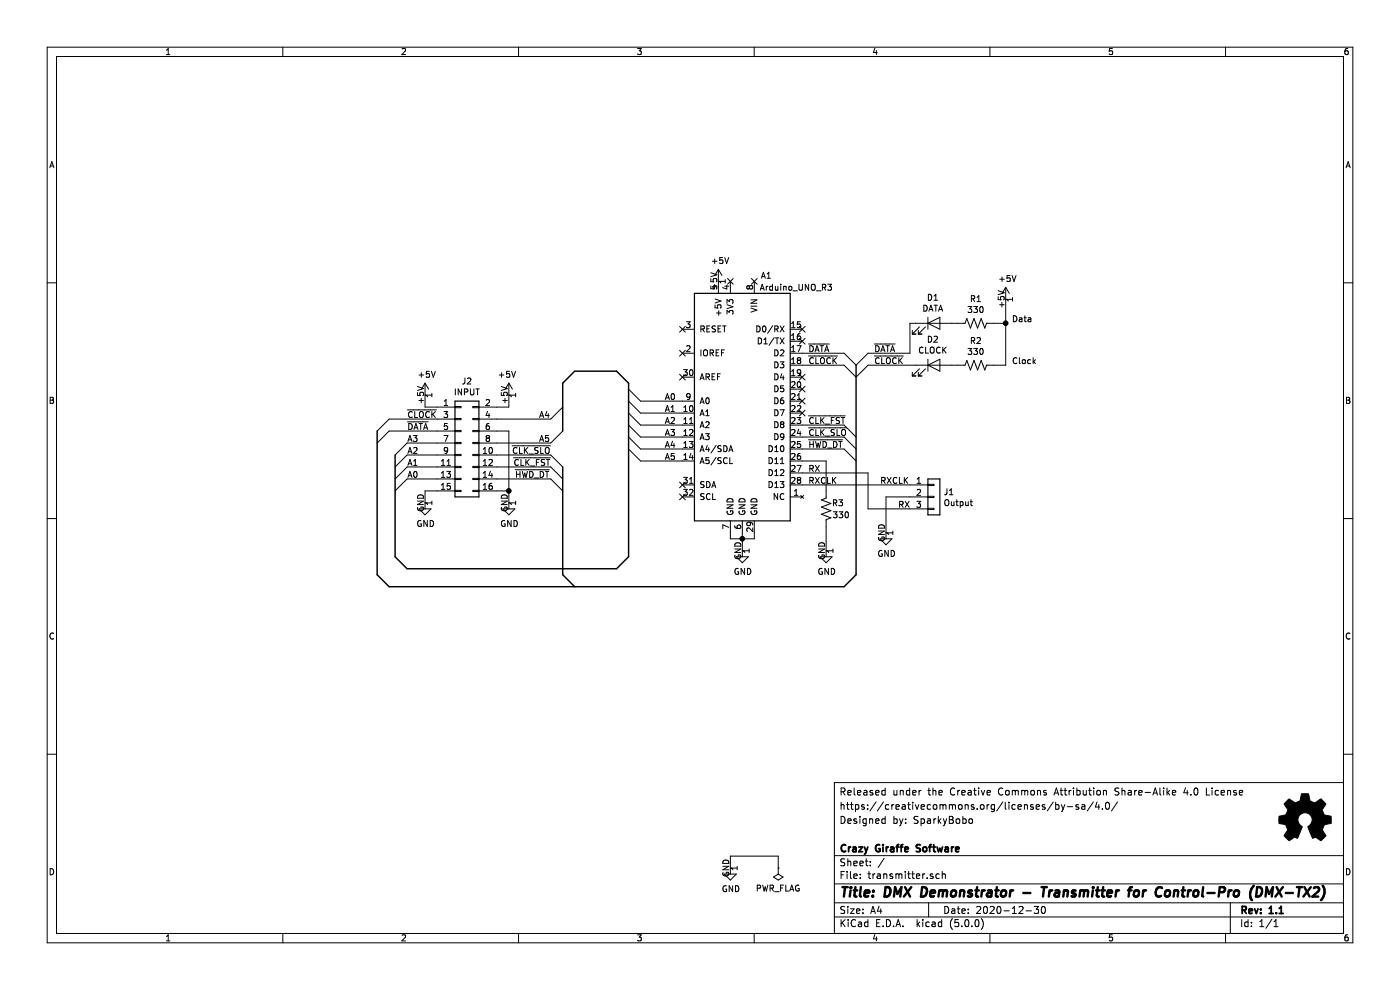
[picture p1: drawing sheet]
EESchema Schematic File Version 4
LIBS:transmitter-cache
EELAYER 26 0
EELAYER END
$Descr A4 11693 8268
encoding utf-8
Sheet 1 1
Title "DMX Demonstrator - Transmitter for Control-Pro (DMX-TX2)"
Date "2020-12-30"
Rev "1.1"
Comp "Crazy Giraffe Software"
Comment1 ""
Comment2 "Designed by: SparkyBobo"
Comment3 "https://creativecommons.org/licenses/by-sa/4.0/ "
Comment4 "Released under the Creative Commons Attribution Share-Alike 4.0 License"
$EndDescr
$Comp
L MCU_Module:Arduino_UNO_R3 A1
U 1 1
P 6200 3350
F 0 "A1" H 6000 4400 50  0000 C CNN
F 1 "Arduino_UNO_R3" H 5750 4300 50  0000 C CNN
F 2 "footprints:ARDUINO_R3_NO_HOLES" H 6350 2300 50  0001 L CNN
F 3 "https://www.arduino.cc/en/Main/arduinoBoardUno" H 6000 4400 50  0001 C CNN
	1    6200 3350
	-1   0    0    -1  
$EndComp
$Comp
L Connector_Generic:Conn_01x03 J1
U 1 1
P 7800 4150
F 0 "J1" H 7880 4192 50  0000 L CNN
F 1 "Output" H 7880 4101 50  0000 L CNN
F 2 "Connector_PinHeader_2.54mm:PinHeader_1x03_P2.54mm_Horizontal" H 7800 4150 50  0001 C CNN
F 3 "~" H 7800 4150 50  0001 C CNN
	1    7800 4150
	1    0    0    -1  
$EndComp
$Comp
L Device:LED D1
U 1 1
P 7800 2700
F 0 "D1" H 7791 2916 50  0000 C CNN
F 1 "DATA" H 7791 2825 50  0000 C CNN
F 2 "LED_THT:LED_D5.0mm" H 7800 2700 50  0001 C CNN
F 3 "~" H 7800 2700 50  0001 C CNN
	1    7800 2700
	1    0    0    -1  
$EndComp
$Comp
L Device:R_US R1
U 1 1
P 8150 2700
F 0 "R1" V 7945 2700 50  0000 C CNN
F 1 "330" V 8036 2700 50  0000 C CNN
F 2 "Resistor_THT:R_Axial_DIN0207_L6.3mm_D2.5mm_P10.16mm_Horizontal" V 8190 2690 50  0001 C CNN
F 3 "~" H 8150 2700 50  0001 C CNN
	1    8150 2700
	0    1    1    0   
$EndComp
Wire Wire Line
	7950 2700 8000 2700
$Comp
L Device:LED D2
U 1 1
P 7800 3050
F 0 "D2" H 7791 3266 50  0000 C CNN
F 1 "CLOCK" H 7791 3175 50  0000 C CNN
F 2 "LED_THT:LED_D5.0mm" H 7800 3050 50  0001 C CNN
F 3 "~" H 7800 3050 50  0001 C CNN
	1    7800 3050
	1    0    0    -1  
$EndComp
$Comp
L Device:R_US R2
U 1 1
P 8150 3050
F 0 "R2" V 7945 3050 50  0000 C CNN
F 1 "330" V 8036 3050 50  0000 C CNN
F 2 "Resistor_THT:R_Axial_DIN0207_L6.3mm_D2.5mm_P10.16mm_Horizontal" V 8190 3040 50  0001 C CNN
F 3 "~" H 8150 3050 50  0001 C CNN
	1    8150 3050
	0    1    1    0   
$EndComp
Wire Wire Line
	7950 3050 8000 3050
$Comp
L power:+5V #PWR0101
U 1 1
P 6000 2350
F 0 "#PWR0101" H 6000 2200 50  0001 C CNN
F 1 "+5V" H 6015 2523 50  0000 C CNN
F 2 "" H 6000 2350 50  0001 C CNN
F 3 "" H 6000 2350 50  0001 C CNN
	1    6000 2350
	1    0    0    -1  
$EndComp
$Comp
L power:GND #PWR0102
U 1 1
P 6200 4600
F 0 "#PWR0102" H 6200 4350 50  0001 C CNN
F 1 "GND" H 6205 4427 50  0000 C CNN
F 2 "" H 6200 4600 50  0001 C CNN
F 3 "" H 6200 4600 50  0001 C CNN
	1    6200 4600
	1    0    0    -1  
$EndComp
Wire Wire Line
	6100 4450 6100 4500
Wire Wire Line
	6100 4500 6200 4500
Wire Wire Line
	6300 4500 6300 4450
Wire Wire Line
	6200 4450 6200 4500
Connection ~ 6200 4500
Wire Wire Line
	6200 4500 6300 4500
Wire Wire Line
	6200 4600 6200 4500
NoConn ~ 5700 4050
NoConn ~ 5700 4150
NoConn ~ 5700 2750
NoConn ~ 6100 2350
NoConn ~ 6300 2350
$Comp
L power:GND #PWR0103
U 1 1
P 7400 4450
F 0 "#PWR0103" H 7400 4200 50  0001 C CNN
F 1 "GND" H 7405 4277 50  0000 C CNN
F 2 "" H 7400 4450 50  0001 C CNN
F 3 "" H 7400 4450 50  0001 C CNN
	1    7400 4450
	1    0    0    -1  
$EndComp
$Comp
L power:+5V #PWR0104
U 1 1
P 8400 2500
F 0 "#PWR0104" H 8400 2350 50  0001 C CNN
F 1 "+5V" H 8415 2673 50  0000 C CNN
F 2 "" H 8400 2500 50  0001 C CNN
F 3 "" H 8400 2500 50  0001 C CNN
	1    8400 2500
	1    0    0    -1  
$EndComp
NoConn ~ 5700 2950
NoConn ~ 6700 2750
NoConn ~ 6700 2850
$Comp
L power:PWR_FLAG #FLG0101
U 1 1
P 6500 7250
F 0 "#FLG0101" H 6500 7325 50  0001 C CNN
F 1 "PWR_FLAG" H 6500 7423 50  0000 C CNN
F 2 "" H 6500 7250 50  0001 C CNN
F 3 "~" H 6500 7250 50  0001 C CNN
	1    6500 7250
	-1   0    0    1   
$EndComp
$Comp
L power:GND #PWR0105
U 1 1
P 6100 7250
F 0 "#PWR0105" H 6100 7000 50  0001 C CNN
F 1 "GND" H 6105 7077 50  0000 C CNN
F 2 "" H 6100 7250 50  0001 C CNN
F 3 "" H 6100 7250 50  0001 C CNN
	1    6100 7250
	1    0    0    -1  
$EndComp
Wire Wire Line
	6500 7250 6500 7150
Wire Wire Line
	6500 7150 6100 7150
Wire Wire Line
	6100 7150 6100 7250
Wire Wire Line
	6700 2950 7050 2950
Wire Wire Line
	6700 3050 7050 3050
Wire Wire Line
	8400 2500 8400 2700
Wire Wire Line
	8300 3050 8400 3050
Wire Wire Line
	8300 2700 8400 2700
Connection ~ 8400 2700
Wire Wire Line
	8400 2700 8400 3050
Text Notes 8450 3050 0    50   ~ 0
Clock
Text Notes 8450 2700 0    50   ~ 0
Data
Text Label 6750 3950 0    50   ~ 0
RX
Text Label 6750 4050 0    50   ~ 0
RXCLK
Text Label 6750 2950 0    50   ~ 0
~DATA
Text Label 6750 3050 0    50   ~ 0
~CLOCK
Text Label 7500 4250 0    50   ~ 0
RX
Text Label 7350 4050 0    50   ~ 0
RXCLK
NoConn ~ 5700 3150
$Comp
L Graphic:Logo_Open_Hardware_Small #LOGO1
U 1 1
P 10900 6850
F 0 "#LOGO1" H 10900 7125 50  0001 C CNN
F 1 "Logo_Open_Hardware_Small" H 10900 6625 50  0001 C CNN
F 2 "" H 10900 6850 50  0001 C CNN
F 3 "~" H 10900 6850 50  0001 C CNN
	1    10900 6850
	1    0    0    -1  
$EndComp
Wire Wire Line
	7400 4150 7600 4150
Wire Wire Line
	7400 4150 7400 4450
Entry Wire Line
	5250 3650 5350 3750
Entry Wire Line
	5250 3550 5350 3650
Entry Wire Line
	5250 3450 5350 3550
Entry Wire Line
	5250 3350 5350 3450
Entry Wire Line
	5250 3250 5350 3350
Text Label 5550 3350 0    50   ~ 0
A0
Text Label 5550 3450 0    50   ~ 0
A1
Text Label 5550 3550 0    50   ~ 0
A2
Text Label 5550 3650 0    50   ~ 0
A3
Text Label 5550 3750 0    50   ~ 0
A4
Entry Wire Line
	4600 3500 4700 3400
Entry Wire Line
	3300 3900 3400 3800
Entry Wire Line
	3300 3800 3400 3700
Entry Wire Line
	3300 4000 3400 3900
Text Label 3400 4000 0    50   ~ 0
A0
Text Label 3400 3900 0    50   ~ 0
A1
Text Label 3400 3800 0    50   ~ 0
A2
Text Label 4500 3500 0    50   ~ 0
A4
Text Label 4600 3800 2    50   ~ 0
~CLK_SLO
$Comp
L power:+5V #PWR?
U 1 1
P 3550 3300
AR Path="/6841E790/5F618428" Ref="#PWR?"  Part="1" 
AR Path="/5F618428" Ref="#PWR0106"  Part="1" 
AR Path="/5F613CCA/5F618428" Ref="#PWR?"  Part="1" 
F 0 "#PWR0106" H 3550 3150 50  0001 C CNN
F 1 "+5V" H 3565 3473 50  0000 C CNN
F 2 "" H 3550 3300 50  0001 C CNN
F 3 "" H 3550 3300 50  0001 C CNN
	1    3550 3300
	1    0    0    -1  
$EndComp
$Comp
L power:+5V #PWR?
U 1 1
P 4250 3300
AR Path="/6841E790/5F61842E" Ref="#PWR?"  Part="1" 
AR Path="/5F61842E" Ref="#PWR0107"  Part="1" 
AR Path="/5F613CCA/5F61842E" Ref="#PWR?"  Part="1" 
F 0 "#PWR0107" H 4250 3150 50  0001 C CNN
F 1 "+5V" H 4265 3473 50  0000 C CNN
F 2 "" H 4250 3300 50  0001 C CNN
F 3 "" H 4250 3300 50  0001 C CNN
	1    4250 3300
	-1   0    0    -1  
$EndComp
Wire Wire Line
	3650 3400 3550 3400
Wire Wire Line
	3550 3400 3550 3300
Entry Wire Line
	3300 4100 3400 4000
Text Label 3400 3700 0    50   ~ 0
A3
Wire Wire Line
	3400 3700 3650 3700
Wire Wire Line
	3400 3800 3650 3800
Wire Wire Line
	3400 3900 3650 3900
Wire Wire Line
	3400 4000 3650 4000
Wire Wire Line
	5350 3350 5700 3350
Wire Wire Line
	5350 3450 5700 3450
Wire Wire Line
	5350 3550 5700 3550
Wire Wire Line
	5350 3650 5700 3650
Wire Wire Line
	5350 3750 5700 3750
Wire Wire Line
	4150 3500 4600 3500
Text Label 4600 3900 2    50   ~ 0
~CLK_FST
Wire Wire Line
	4250 3300 4250 3400
$Comp
L Connector_Generic:Conn_02x08_Odd_Even J?
U 1 1
P 3850 3700
AR Path="/5F613CCA/5F618444" Ref="J?"  Part="1" 
AR Path="/5F618444" Ref="J2"  Part="1" 
F 0 "J2" H 3900 4217 50  0000 C CNN
F 1 "INPUT" H 3900 4126 50  0000 C CNN
F 2 "Connector_IDC:IDC-Header_2x08_P2.54mm_Vertical" H 3850 3700 50  0001 C CNN
F 3 "~" H 3850 3700 50  0001 C CNN
	1    3850 3700
	1    0    0    -1  
$EndComp
$Comp
L power:GND #PWR?
U 1 1
P 4250 4200
AR Path="/5F613CCA/5F61844B" Ref="#PWR?"  Part="1" 
AR Path="/5F61844B" Ref="#PWR0108"  Part="1" 
F 0 "#PWR0108" H 4250 3950 50  0001 C CNN
F 1 "GND" H 4255 4027 50  0000 C CNN
F 2 "" H 4250 4200 50  0001 C CNN
F 3 "" H 4250 4200 50  0001 C CNN
	1    4250 4200
	1    0    0    -1  
$EndComp
$Comp
L power:GND #PWR?
U 1 1
P 3550 4200
AR Path="/5F613CCA/5F618451" Ref="#PWR?"  Part="1" 
AR Path="/5F618451" Ref="#PWR0109"  Part="1" 
F 0 "#PWR0109" H 3550 3950 50  0001 C CNN
F 1 "GND" H 3555 4027 50  0000 C CNN
F 2 "" H 3550 4200 50  0001 C CNN
F 3 "" H 3550 4200 50  0001 C CNN
	1    3550 4200
	1    0    0    -1  
$EndComp
Wire Wire Line
	3550 4200 3550 4100
Wire Wire Line
	3550 4100 3650 4100
Wire Wire Line
	4150 4100 4250 4100
Wire Wire Line
	4250 4100 4250 4200
Connection ~ 4250 4100
Entry Wire Line
	4700 4000 4600 3900
Text Label 3400 3600 0    50   ~ 0
~DATA
Text Label 3400 3500 0    50   ~ 0
~CLOCK
Entry Wire Line
	4700 3900 4600 3800
Entry Wire Line
	3150 3600 3250 3500
Entry Wire Line
	3150 3700 3250 3600
Entry Bus Bus
	3150 4800 3250 4900
Wire Wire Line
	4150 3600 4250 3600
Wire Wire Line
	4250 3600 4250 4100
Wire Wire Line
	4150 3400 4250 3400
Wire Wire Line
	4150 3800 4600 3800
Wire Wire Line
	4150 3900 4600 3900
Wire Wire Line
	4150 3700 4600 3700
Wire Wire Line
	5700 3850 5350 3850
Entry Wire Line
	5250 3750 5350 3850
Text Label 5550 3850 0    50   ~ 0
A5
Text Label 4500 3700 0    50   ~ 0
A5
Entry Wire Line
	4600 3700 4700 3600
Wire Wire Line
	4150 4000 4600 4000
Entry Wire Line
	4600 4000 4700 4100
Entry Bus Bus
	4700 4800 4800 4900
Text Label 4300 4000 0    50   ~ 0
~HWD_DT
Wire Wire Line
	3250 3600 3650 3600
Wire Wire Line
	3250 3500 3650 3500
Wire Bus Line
	5150 4750 3400 4750
Entry Bus Bus
	3300 4650 3400 4750
Entry Bus Bus
	5150 4750 5250 4650
Entry Bus Bus
	5150 3100 5250 3200
Wire Bus Line
	4800 3100 5150 3100
Entry Bus Bus
	4700 3200 4800 3100
Wire Wire Line
	6700 3650 7050 3650
Text Label 6750 3650 0    50   ~ 0
~CLK_SLO
Text Label 6750 3550 0    50   ~ 0
~CLK_FST
$Comp
L Device:R_US R?
U 1 1
P 6900 4250
AR Path="/5F613CCA/5F6228C3" Ref="R?"  Part="1" 
AR Path="/5F6228C3" Ref="R3"  Part="1" 
F 0 "R3" H 6750 4300 50  0000 L CNN
F 1 "330" H 6700 4200 50  0000 L CNN
F 2 "Resistor_THT:R_Axial_DIN0207_L6.3mm_D2.5mm_P10.16mm_Horizontal" V 6940 4240 50  0001 C CNN
F 3 "~" H 6900 4250 50  0001 C CNN
	1    6900 4250
	-1   0    0    -1  
$EndComp
$Comp
L power:GND #PWR?
U 1 1
P 6900 4600
AR Path="/5F613CCA/5F6228CA" Ref="#PWR?"  Part="1" 
AR Path="/5F6228CA" Ref="#PWR0110"  Part="1" 
F 0 "#PWR0110" H 6900 4350 50  0001 C CNN
F 1 "GND" H 6905 4427 50  0000 C CNN
F 2 "" H 6900 4600 50  0001 C CNN
F 3 "" H 6900 4600 50  0001 C CNN
	1    6900 4600
	1    0    0    -1  
$EndComp
Wire Wire Line
	6700 3550 7050 3550
Entry Wire Line
	7050 3550 7150 3650
Entry Wire Line
	7050 3650 7150 3750
Wire Wire Line
	6700 3850 6900 3850
Wire Wire Line
	6700 3750 7050 3750
Entry Wire Line
	7050 3750 7150 3850
Text Label 6750 3750 0    50   ~ 0
~HWD_DT
Wire Wire Line
	6700 4050 7600 4050
Wire Wire Line
	6700 3950 7250 3950
Wire Wire Line
	6900 3850 6900 4100
Wire Wire Line
	6900 4400 6900 4600
Wire Wire Line
	7600 4250 7250 4250
Wire Wire Line
	7250 4250 7250 3950
Entry Bus Bus
	7050 4900 7150 4800
Entry Wire Line
	7050 2950 7150 3050
Entry Wire Line
	7050 3050 7150 3150
Entry Wire Line
	7150 3050 7250 2950
Entry Wire Line
	7150 3150 7250 3050
Wire Wire Line
	7250 2950 7600 2950
Text Label 7300 2950 0    50   ~ 0
~DATA
Text Label 7300 3050 0    50   ~ 0
~CLOCK
Wire Wire Line
	7250 3050 7650 3050
Wire Wire Line
	7600 2950 7600 2700
Wire Wire Line
	7600 2700 7650 2700
NoConn ~ 6700 3150
NoConn ~ 6700 3250
NoConn ~ 6700 3350
NoConn ~ 6700 3450
Wire Bus Line
	3250 4900 7050 4900
Wire Bus Line
	3150 3600 3150 4800
Wire Bus Line
	4700 3200 4700 3600
Wire Bus Line
	4700 3900 4700 4800
Wire Bus Line
	3300 3800 3300 4650
Wire Bus Line
	7150 3050 7150 4800
Wire Bus Line
	5250 3200 5250 4650
$EndSCHEMATC
